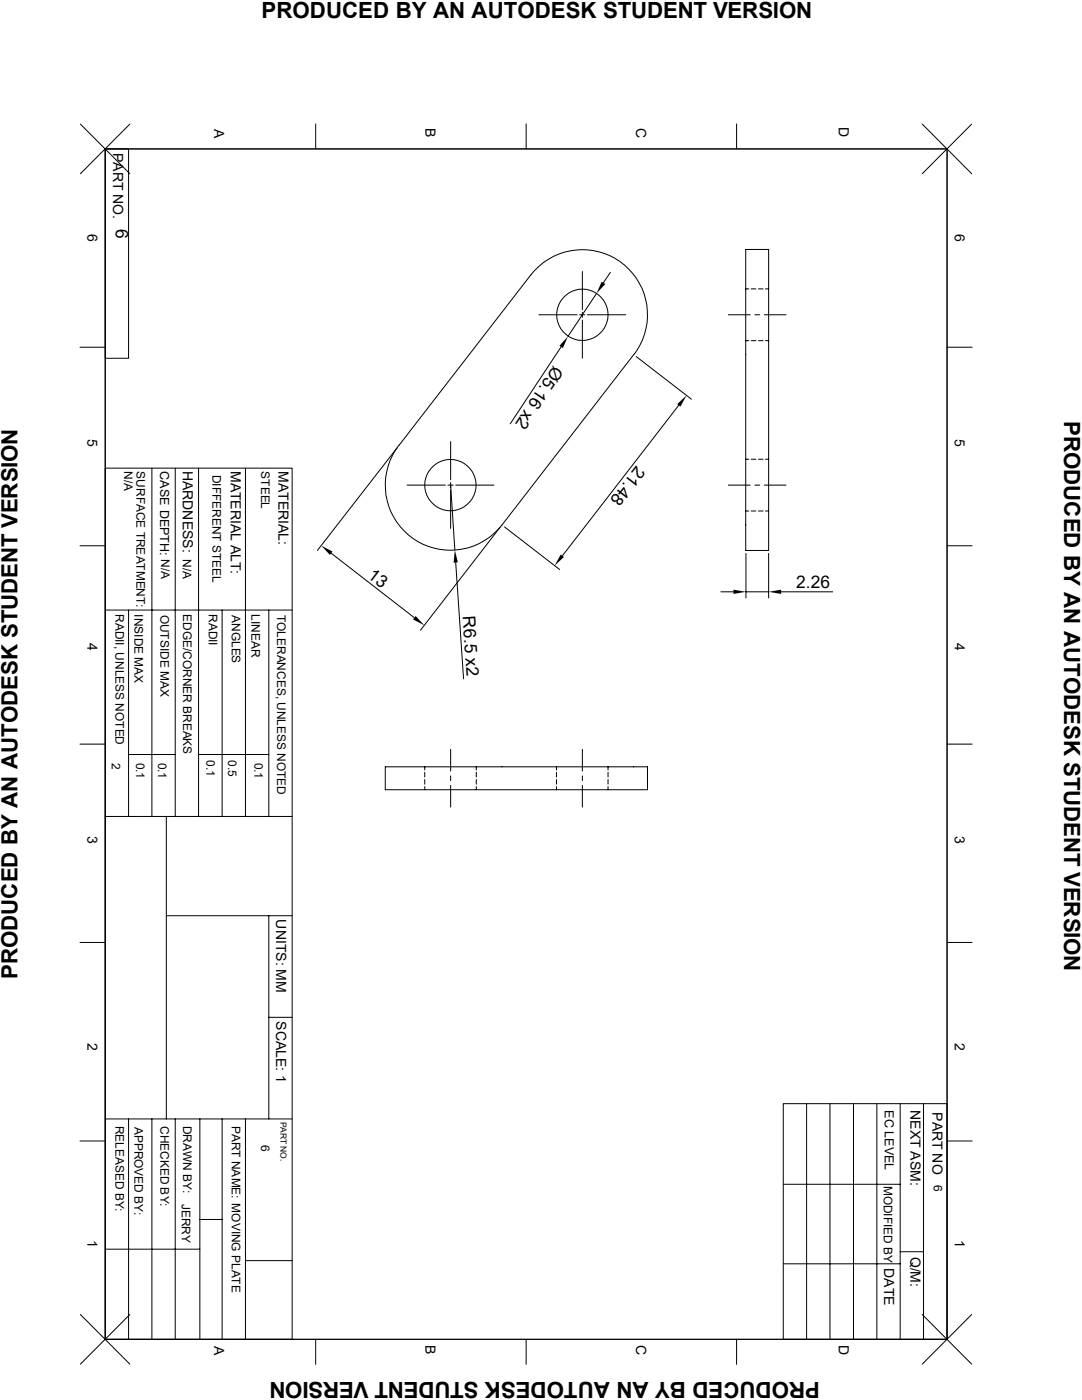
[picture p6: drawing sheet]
<svg xmlns="http://www.w3.org/2000/svg" width="216mm" height="279mm" viewBox="0 0 216 279" stroke-linecap="round" stroke-linejoin="round" font-family="sans-serif">
<g fill="none" stroke="#000" stroke-width=".2">
<path d="M16 24.8l9.9 9.9M21 29.7h168v237.6h-168zM21 29.7h4.7v41.8h-4.7zM25.9 24.8l-9.9 9.9M63 24.7v5M105 24.7v5M147 24.7v5M184 24.8l9.9 9.9M193.9 24.8l-9.9 9.9M116.2 54.2v7.6M119 58.5l-5.7 8.6M121.8 54.4l-1.4 2"/>
<path d="M148.8 49.8h4.6v60.1h-4.6zM148.8 57.7h.6M149.9 57.7h.9M151.3 57.7h1M152.7 57.7h.7M16 69.3h5M107.5 62.8h7.6M112 69.2l-10.2 15.4M115.7 62.8h1M116.2 62.3v1M116.2 63.9v7.6M117.2 62.8h7.6"/>
<path d="M126.4 70.8l-26.2 34a13 13 0 0 1-18.3 2.3 13 13 0 0 1-2.3-18.2M126.5 70.8a13 13 0 0 0-2.3-18.3 13 13 0 0 0-18.3 2.4l-26.3 34M127 71.2l11 8.5M145.3 62.8h4.4M148.8 68h.6M149.9 68h.9M150.6 62.8h1M151.3 68h1M152.5 62.8h4.3M152.7 68h.7M189 69.3h5M21 93.4h37.3v173.9h-37.3z"/>
<path d="M30.3 93.4v69.5M35 93.4v69.5M39.6 93.4v69.5M49 93.4v69.5M79.2 89.4l-15.9 20.5M81.2 96.8h7.7M89.4 96.8h1M89.9 96.8l.9 13M89.9 88.1v7.7M89.9 96.3v1M89.9 97.8v7.7M90.9 96.8h7.7"/>
<path d="M135.4 80.9l-23.2 30M145.3 96.8h4.4M148.8 91.7h.6M149.9 91.7h.9M150.6 96.8h1M151.3 91.7h1M152.5 96.8h4.3M152.7 91.7h.7M16 108.9h5M66.1 110.4l16.6 12.9M90.9 112.3l1.6 23.2M99.8 105.2l-15.9 20.6"/>
<path d="M100.7 105.2l11 8.5M143.8 118.1h2.5M148.8 102h.6M148.8 110.4v8.9M148.8 118.1h4.6M149.9 102h.9M151.3 102h1M152.7 102h.7M153.4 110.4v8.9M155.9 118.1h10.3M189 108.9h5M21 121.8h37.3"/>
<path d="M25.7 121.8v41.1M44.3 121.8v41.1M53.6 121.8v41.1M16 148.5h5M25.7 150.6h9.3M39.6 150.6h14M76.9 153h52.3v4.6h-52.3zM84.8 153v.7M84.8 154.1v1M84.8 155.6v.9M84.8 157v.6M89.9 149.6v4.3"/>
<path d="M89.9 154.9v.9M89.9 156.8v4.3M95 153v.7M95 154.1v1M95 155.6v.9M95 157v.6M111 153v.7M111 154.1v1M111 155.6v.9M111 157v.6M116.2 149.6v4.3M116.2 154.9v.9"/>
<path d="M116.2 156.8v4.3M121.3 153v.7M121.3 154.1v1M121.3 155.6v.9M121.3 157v.6M189 148.5h5M21 162.9h37.3M33.2 162.9v60.4M16 188.1h5M33.2 182.8h25.1M53.6 182.8v40.5M189 188.1h5"/>
<path d="M53.6 203h4.7M16 227.7h5M21 223.3h37.3M25.7 223.3v44M30.3 223.3v44M35 223.3v44M39.9 223.3v44M44.3 223.3v44M49 223.3v44M156.3 220.3h32.7v47h-32.7zM156.3 236.3h23.3M161 220.3v47"/>
<path d="M165.6 220.3v47M170.3 220.3v47M175 220.3v47M179.6 220.3v47M184.3 220.3v47M189 227.7h5M21 249.3h18.9M39.9 243.4h4.4M49 251.6h9.3M156.3 252.2h23.3M179.6 249.8h4.7M16 262.3l9.9 9.9"/>
<path d="M25.9 262.3l-9.9 9.9M63 267.3v5M105 267.3v5M147 267.3v5M184 262.3l9.9 9.9M193.9 262.3l-9.9 9.9"/>
<circle cx="116.2" cy="62.8" r="5.1"/>
<circle cx="89.9" cy="96.8" r="5.1"/>
</g>
<path d="M120.1 56.2l.7 .5-1.8 1.8zM113.3 67.1l-1 2.4-.7-.5zM135.1 80.6l1.9-1.7-1.2 2.3zM64.1 108.9l2.2 1.2-.5 .6zM90.8 109.8l.6 2.4-.9 .1zM111.9 110.7l.6 .5-1.8 1.7zM146.3 117.7l2.5 .4-2.5 .4zM153.4 118.1l2.5-.4v.8zM82.9 122.9l1.8 1.9-2.3-1.2z" fill="#000"/>
<g font-size="4.4">
<text x="52.2" y="3.5">PRODUCED BY AN AUTODESK STUDENT VERSION</text>
<text x="212.3" y="84" transform="rotate(90 212.3 84)">PRODUCED BY AN AUTODESK STUDENT VERSION</text>
<text x="3.5" y="195.4" transform="rotate(-90 3.5 195.4)">PRODUCED BY AN AUTODESK STUDENT VERSION</text>
<text x="163.6" y="275.9" transform="rotate(-180 163.6 275.9)">PRODUCED BY AN AUTODESK STUDENT VERSION</text>
</g>
<g font-size="3.5">
<text x="23.1" y="45.7" transform="rotate(90 23.1 45.7)">6</text>
<text x="110.5" y="72.8" transform="rotate(123 110.5 72.8)">Ø5.16 x2</text>
<text x="127" y="92.9" transform="rotate(128 127 92.9)">21.48</text>
<text x="73.2" y="115.1" transform="rotate(38 73.2 115.1)">13</text>
<text x="158.9" y="117.4">2.26</text>
<text x="92.3" y="123" transform="rotate(86 92.3 123)">R6.5 x2</text>
</g>
<g font-size="2.8">
<text x="42.8" y="25.7" transform="rotate(90 42.8 25.7)">A</text>
<text x="84.9" y="25.5" transform="rotate(90 84.9 25.5)">B</text>
<text x="127" y="25.5" transform="rotate(90 127 25.5)">C</text>
<text x="167.4" y="25.4" transform="rotate(90 167.4 25.4)">D</text>
<text x="22.6" y="30.5" transform="rotate(90 22.6 30.5)">PART NO.</text>
<text x="17.4" y="46.8" transform="rotate(90 17.4 46.8)">6</text>
<text x="190.5" y="46.8" transform="rotate(90 190.5 46.8)">6</text>
<text x="17.4" y="87.5" transform="rotate(90 17.4 87.5)">5</text>
<text x="190.5" y="87.5" transform="rotate(90 190.5 87.5)">5</text>
<text x="36.5" y="93.9" transform="rotate(90 36.5 93.9)">HARDNESS:</text>
<text x="46.1" y="94" transform="rotate(90 46.1 94)">MATERIAL ALT:</text>
<text x="55.5" y="94" transform="rotate(90 55.5 94)">MATERIAL:</text>
<text x="17.4" y="128.3" transform="rotate(90 17.4 128.3)">4</text>
<text x="190.5" y="128.3" transform="rotate(90 190.5 128.3)">4</text>
<text x="17.4" y="166.8" transform="rotate(90 17.4 166.8)">3</text>
<text x="190.5" y="166.8" transform="rotate(90 190.5 166.8)">3</text>
<text x="55.1" y="183.5" transform="rotate(90 55.1 183.5)">UNITS: MM</text>
<text x="55.1" y="203.8" transform="rotate(90 55.1 203.8)">SCALE: 1</text>
<text x="17.4" y="208.2" transform="rotate(90 17.4 208.2)">2</text>
<text x="190.5" y="208.2" transform="rotate(90 190.5 208.2)">2</text>
<text x="181.7" y="221.5" transform="rotate(90 181.7 221.5)">NEXT ASM:</text>
<text x="186.1" y="222" transform="rotate(90 186.1 222)">PART NO</text>
<text x="17.4" y="247.5" transform="rotate(90 17.4 247.5)">1</text>
<text x="181.7" y="250.8" transform="rotate(90 181.7 250.8)">Q/M:</text>
<text x="190.5" y="247.5" transform="rotate(90 190.5 247.5)">1</text>
<text x="176.4" y="253.1" transform="rotate(90 176.4 253.1)">DATE</text>
<text x="42.8" y="268.6" transform="rotate(90 42.8 268.6)">A</text>
<text x="84.9" y="268.4" transform="rotate(90 84.9 268.4)">B</text>
<text x="127" y="268.5" transform="rotate(90 127 268.5)">C</text>
<text x="167.4" y="268.4" transform="rotate(90 167.4 268.4)">D</text>
</g>
<g font-size="2.5">
<text x="32" y="94.1" transform="rotate(90 32 94.1)">CASE DEPTH: N/A</text>
<text x="176.6" y="221.5" transform="rotate(90 176.6 221.5)">EC LEVEL</text>
</g>
<g font-size="2.4">
<text x="24.8" y="94" transform="rotate(90 24.8 94)">N/A</text>
<text x="27.3" y="94.1" transform="rotate(90 27.3 94.1)">SURFACE TREATMENT:</text>
<text x="42.4" y="94.7" transform="rotate(90 42.4 94.7)">DIFFERENT STEEL</text>
<text x="52.1" y="94.1" transform="rotate(90 52.1 94.1)">STEEL</text>
<text x="36.5" y="111.6" transform="rotate(90 36.5 111.6)">N/A</text>
<text x="23" y="122.6" transform="rotate(90 23 122.6)">RADII, UNLESS NOTED</text>
<text x="26.8" y="122.6" transform="rotate(90 26.8 122.6)">INSIDE MAX</text>
<text x="32" y="122.6" transform="rotate(90 32 122.6)">OUTSIDE MAX</text>
<text x="36.6" y="122.6" transform="rotate(90 36.6 122.6)">EDGE/CORNER BREAKS</text>
<text x="41.7" y="122.6" transform="rotate(90 41.7 122.6)">RADII</text>
<text x="46.2" y="122.8" transform="rotate(90 46.2 122.8)">ANGLES</text>
<text x="50.2" y="122.6" transform="rotate(90 50.2 122.6)">LINEAR</text>
<text x="55.3" y="122.7" transform="rotate(90 55.3 122.7)">TOLERANCES, UNLESS NOTED</text>
<text x="22.3" y="152.2" transform="rotate(90 22.3 152.2)">2</text>
<text x="27.2" y="152.2" transform="rotate(90 27.2 152.2)">0.1</text>
<text x="31.6" y="152.2" transform="rotate(90 31.6 152.2)">0.1</text>
<text x="41.2" y="151.8" transform="rotate(90 41.2 151.8)">0.1</text>
<text x="45.6" y="151.8" transform="rotate(90 45.6 151.8)">0.5</text>
<text x="50.8" y="152.2" transform="rotate(90 50.8 152.2)">0.1</text>
<text x="23" y="224.7" transform="rotate(90 23 224.7)">RELEASED BY:</text>
<text x="26.8" y="224.8" transform="rotate(90 26.8 224.8)">APPROVED BY:</text>
<text x="32" y="224.7" transform="rotate(90 32 224.7)">CHECKED BY:</text>
<text x="36.6" y="224.7" transform="rotate(90 36.6 224.7)">DRAWN BY:</text>
<text x="46.2" y="224.7" transform="rotate(90 46.2 224.7)">PART NAME: MOVING PLATE</text>
<text x="52.1" y="228.6" transform="rotate(90 52.1 228.6)">6</text>
<text x="176.4" y="236.6" transform="rotate(90 176.4 236.6)">MODIFIED BY</text>
<text x="186.4" y="236.4" transform="rotate(90 186.4 236.4)">6</text>
<text x="36.3" y="240.3" transform="rotate(90 36.3 240.3)">JERRY</text>
</g>
<text font-size="1.7" x="56" y="223.9" transform="rotate(90 56 223.9)">PART NO.</text>
</svg>
